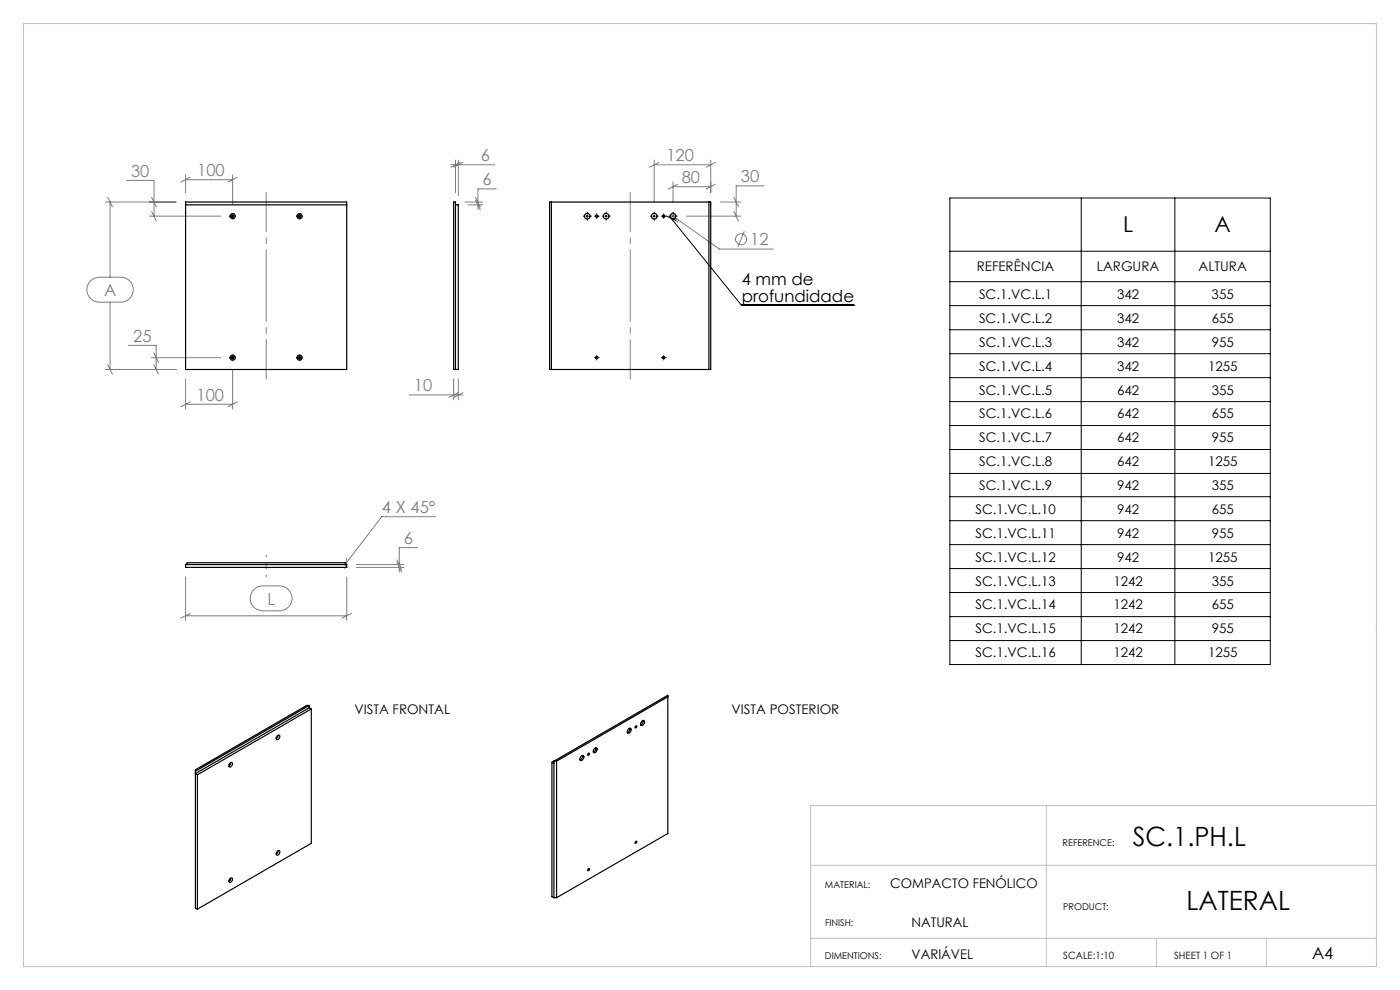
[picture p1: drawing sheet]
<svg xmlns="http://www.w3.org/2000/svg" width="297mm" height="210mm" viewBox="0 0 297 210" stroke-linecap="round" stroke-linejoin="round" font-family="sans-serif">
<g fill="none" stroke="#808080" stroke-width=".21">
<path d="M26.8 38.3h5.9v7.6M39.4 37.1v3.8M39.4 38.1h10M40.4 37.6l-2.1 1M49.4 37.1v6.2M50.3 37.6l-1.9 1M95.6 35h9.4M96.6 34v6.9M97.2 34v7.5M97.6 34.5l-2 1M98.2 34.5l-2 1M138.8 35h12"/>
<path d="M138.8 34v9M139.8 34.5l-2 1M142.8 38.6v4.4M142.8 39.6h8M143.8 39.1l-2 1M150.8 34v6.9M151.8 39.1l-2 1M151.8 34.5l-2 1M162 39.4h-5.8v6.5M19.4 59.4l1.2-.6h5a2.65 2.65 0 0 1 2.7 2.6 2.65 2.65 0 0 1-2.7 2.7h-4.5a2.64 2.64 0 0 1-2.5-1.7 2.64 2.64 0 0 1 .8-3zM22.4 42.9h15M22.9 41.9l.9 2"/>
<path d="M23.4 42.9v15.9M31.7 45.9h15.1M32.2 44.9l1 2M32.2 41.9l1 2M98.6 42.9h3.8M99.2 43.5h3.2M100.9 41.9l1 2M100.9 42.5l1 2M101.4 43.5v1M105.3 40.1h-3.9v2.8M142.3 45.5l10.3 7.3h11.4M142.7 45.2l1.1 2"/>
<path d="M145.6 45.9h11.6M152.8 42.9h4.4M155.7 44.9l1 2M155.7 41.9l1 2M157.9 49.1l-1.4 3.3M22.4 78.4h15M22.9 77.4l.9 2M23.4 64.1v14.3M27.3 73.3h5.8v5.1M32.1 75.9h14.7M32.6 74.9l1 2M32.6 77.4l1 2"/>
<path d="M49.4 78.4v8.4M39.4 80.4v6.4M39.4 85.8h10M40.4 85.3l-2.1 1M50.3 85.3l-1.9 1M86.8 83.8h11.4M96.2 80.4v4.4M97.2 80.4v4.4M97.2 83.3l-2 1M98.2 83.3l-2 1M73.6 118.5l-.5 2.1M75.6 119.8h10.1"/>
<path d="M84.2 118.8l1 1.9M84.2 119.4l1 1.9M88.6 116.2h-3.9v3.6M92.4 109.6h-11.4l-7.7 9.9M39.4 122.4v9.2M39.4 130.6h34.2M40.4 130.1l-2.1 1M54 124.9l1.3-.6h4a2.65 2.65 0 0 1 2.6 2.6 2.65 2.65 0 0 1-2.6 2.7h-3.6a2.64 2.64 0 0 1-2.5-1.8 2.64 2.64 0 0 1 .8-2.9zM73.6 122.4v9.2M74.5 130.1l-1.9 1M75.6 120.4h10.1M84.7 120.4v.9"/>
<circle cx="157.2" cy="50.8" r="1.18"/>
</g>
<g fill="none" stroke="#000" stroke-width=".21">
<path d="M49.1 45.9h.5M49.4 45.6v.5M63.3 45.9h.5M63.6 45.6v.5M124.3 45.9h.5M124.6 45.6v.5M126.3 45.9h.5M126.6 45.6v.5M128.3 45.9h.5M128.6 45.6v.5M138.5 45.9h.5M138.8 45.6v.5"/>
<path d="M140.5 45.9h.5M140.8 45.6v.5M141.4 45.8l2 .9M142.3 46.3l15 18.5h23.9M142.5 45.9h.5M142.8 45.6v.5M201.5 42h68v99h-68zM201.5 53.3h68M201.5 59.8h68M229.4 42v99M249.2 42v99M49.1 75.9h.5"/>
<path d="M49.4 75.6v.5M63.3 75.9h.5M63.6 75.6v.5M126.3 75.9h.5M126.6 75.6v.5M140.5 75.9h.5M140.8 75.6v.5M201.5 64.8h68M201.5 69.9h68M201.5 75h68M201.5 80.1h68M201.5 85.2h68"/>
<path d="M201.5 90.3h68M201.5 95.3h68M201.5 100.4h68M201.5 105.4h68M201.5 110.4h68M201.5 115.5h68M201.5 120.6h68M201.5 125.7h68M201.5 130.8h68M201.5 135.9h68"/>
</g>
<g fill="none" stroke="#000" stroke-width=".21" stroke-dasharray="15.2 1.3 1.3 1.3">
<path d="M48.9 45.8h.1M49.4 45.3h.1M49.4 46.3v.1M49.9 45.8h.1M63.1 45.8h.1M63.6 45.3h.1M63.6 46.3v.1M64.1 45.8h.1M124.1 45.8h-.4M124.6 45.3v-.3M124.6 46.3v.4M125.1 45.8h.3"/>
<path d="M126.1 45.8h.1M126.6 45.3h.1M126.6 46.3v.1M127.1 45.8h.1M128.1 45.8h-.4M128.6 45.3v-.3M128.6 46.3v.4M129.1 45.8h.3M138.3 45.8h-.4M138.8 45.3v-.3M138.8 46.3v.4M139.3 45.8h.3"/>
<path d="M140.3 45.8h.1M140.8 45.3h.1M140.8 46.3v.1M141.3 45.8h.1M142.3 45.8h-.4M142.8 45.3v-.3M142.8 46.3v.4M143.3 45.8h.3M48.9 75.8h.1M49.4 75.3h.1M49.4 76.3v.1M49.9 75.8h.1"/>
<path d="M63.1 75.8h.1M63.6 75.3h.1M63.6 76.3v.1M64.1 75.8h.1M126.1 75.8h.1M126.6 75.3h.1M126.6 76.3v.1M127.1 75.8h.1M140.3 75.8h.1M140.8 75.3h.1M140.8 76.3v.1M141.3 75.8h.1"/>
</g>
<path d="M56.5 80.3v-39.5M133.7 80.3v-39.5" fill="none" stroke="#808080" stroke-width=".21" stroke-dasharray="15.2 1.3 1.3 1.3" stroke-dashoffset="6.9"/>
<path d="M56.5 117.7v4.6" fill="none" stroke="#808080" stroke-width=".21" stroke-dasharray="15.2 1.3 1.3 1.3" stroke-dashoffset="14.8"/>
<path d="M5 5h287v200h-287zM222 170.9v34.1M292 170.9h-120v34.1M172 199h120M172 183.5h120M245.3 199v6M268.6 199v6" fill="none" stroke="#c0c0c0" stroke-width=".21"/>
<g fill="none" stroke="#000" stroke-width=".25">
<path d="M39.4 43.5h34.2M39.4 42.9h34.2v35.5h-34.2zM96.6 43.5h.6v34.9h-1v-35.5h.4v35.5M116.6 42.9h34.2v35.5h-34.2zM117 42.9v35.5M150.4 42.9v35.5M39.4 119.8v.6h34.2v-.6M39.4 119.8l.4-.4h33.4l.4 .4M39.4 119.8h34.2M58.9 156.1a.32 .32 0 0 1 .5-.1 .32 .32 0 0 1-.1 .5 .41 .41 0 0 1-.3 .5 .41 .41 0 0 1-.5-.4 .41 .41 0 0 1 .3-.4zM58.9 156.1a.25 .25 0 0 1 0 .3 .25 .25 0 0 1-.3 .1M65.6 150.1l-24.1 14 .4 .3"/>
<path d="M65.6 150.1l.4 .3M65.6 149.6h-.5l-23.6 13.7v29.3l.4 .3M65.6 149.6l-24.1 14M65.6 149.6v.5M66 150.4l-24.1 14M66 150.4v28.5l-24.1 14M126.1 158.8a.36 .36 0 0 1 .6 0 .36 .36 0 0 1-.1 .5 .4 .4 0 0 1-.6 .4 .4 .4 0 0 1-.1-.7zM126.4 158.6l-.2 .7-.3 .3M133.3 154.6a.37 .37 0 0 1 .6 0 .37 .37 0 0 1-.1 .5 .41 .41 0 0 1-.3 .4 .41 .41 0 0 1-.4-.1zM133.6 154.5a.84 .84 0 0 1-.5 .9M136.2 153a.33 .33 0 0 1 .5-.1 .33 .33 0 0 1 0 .5 .43 .43 0 0 1-.3 .5 .43 .43 0 0 1-.5-.3zM136.4 152.8l.1 .2a.76 .76 0 0 1-.6 .7"/>
<path d="M141.7 147.8l-23.6 13.7M41.9 164.4v28.5M48.7 162l.1-.1a.31 .31 0 0 1 .5-.1 .31 .31 0 0 1-.1 .5 .36 .36 0 0 1-.2 .4 .36 .36 0 0 1-.5-.3zM48.8 161.9a.25 .25 0 0 1 .1 .3 .25 .25 0 0 1-.3 .1M117.1 161.7v28.5l.4 .2M117.1 161.7l.4 .3M117.5 161.5l24.2-14v29.3l-23.6 13.6M117.5 161.5h.6M117.5 161.5v28.9M117.5 161.5l-.4 .2M118.1 161.5v28.9M123.2 160.5a.37 .37 0 0 1 .6-.2 .37 .37 0 0 1 0 .6 .38 .38 0 0 1-.4 .5 .38 .38 0 0 1-.4-.5z"/>
<path d="M123.6 160.3l-.1 .5-.5 .4M134.8 178.5l.2-.1a.23 .23 0 0 1 0 .3 .23 .23 0 0 1-.3 .1zM48.8 186.4a.31 .31 0 0 1 .5-.1 .31 .31 0 0 1-.1 .5 .34 .34 0 0 1-.3 .4 .34 .34 0 0 1-.3-.4zM48.8 186.4l.1 .3-.3 .1M58.9 180.6v.2l-.3 .2M58.9 180.5a.35 .35 0 0 1 .5 .1 .35 .35 0 0 1-.2 .5 .35 .35 0 0 1-.5 .3 .35 .35 0 0 1 0-.6zM117.5 190.4h.6"/>
<circle cx="49.3" cy="45.9" r=".56"/>
<circle cx="49.4" cy="45.8" r=".26"/>
<circle cx="63.6" cy="45.9" r=".26"/>
<circle cx="63.6" cy="45.9" r=".55"/>
<circle cx="124.6" cy="45.8" r=".6"/>
<circle cx="126.6" cy="45.9" r=".26"/>
<circle cx="128.6" cy="45.9" r=".6"/>
<circle cx="138.8" cy="45.9" r=".6"/>
<circle cx="140.8" cy="45.9" r=".26"/>
<circle cx="142.8" cy="45.8" r=".6"/>
<circle cx="49.3" cy="75.9" r=".56"/>
<circle cx="49.4" cy="75.9" r=".26"/>
<circle cx="63.6" cy="75.9" r=".26"/>
<circle cx="63.6" cy="75.9" r=".55"/>
<circle cx="126.6" cy="75.9" r=".26"/>
<circle cx="140.8" cy="75.9" r=".26"/>
<circle cx="134.9" cy="154.2" r=".22"/>
<circle cx="124.9" cy="160" r=".23"/>
<circle cx="124.9" cy="184.5" r=".21"/>
</g>
<g font-size="5.6">
<text x="240.3" y="179.5">SC.1.PH.L</text>
<text x="251.7" y="193">LATERAL</text>
</g>
<g font-size="4.7">
<text x="238.2" y="49.3">L</text>
<text x="257.7" y="49.3">A</text>
</g>
<g font-size="3.5" fill="#808080">
<text x="102" y="34.2">6</text>
<text x="141.4" y="34.2">120</text>
<text x="27.8" y="37.5">30</text>
<text x="41.8" y="37.3">100</text>
<text x="102.4" y="39.3">6</text>
<text x="144.6" y="38.8">80</text>
<text x="157.2" y="38.6">30</text>
<text x="159.2" y="52.1">12</text>
<text x="22.1" y="62.8">A</text>
<text x="28.3" y="72.5">25</text>
<text x="87.8" y="83">10</text>
<text x="41.7" y="85">100</text>
<text x="81" y="108.8">4 X 45°</text>
<text x="85.7" y="115.4">6</text>
<text x="56.7" y="128.2">L</text>
</g>
<g font-size="3.5">
<text x="157.4" y="60.4">4 mm de</text>
<text x="157.4" y="64">profundidade</text>
<text x="278.3" y="203.5">A4</text>
</g>
<g font-size="2.8">
<text x="207.2" y="57.6">REFERÊNCIA</text>
<text x="232.7" y="57.6">LARGURA</text>
<text x="254.3" y="57.6">ALTURA</text>
<text x="207.7" y="63.3">SC.1.VC.L.1</text>
<text x="237" y="63.3">342</text>
<text x="257" y="63.3">355</text>
<text x="207.7" y="68.4">SC.1.VC.L.2</text>
<text x="237" y="68.4">342</text>
<text x="257" y="68.4">655</text>
<text x="207.7" y="73.5">SC.1.VC.L.3</text>
<text x="237" y="73.5">342</text>
<text x="257.1" y="73.5">955</text>
<text x="207.7" y="78.6">SC.1.VC.L.4</text>
<text x="207.7" y="83.7">SC.1.VC.L.5</text>
<text x="237" y="78.6">342</text>
<text x="237" y="83.7">642</text>
<text x="256.3" y="78.6">1255</text>
<text x="257.1" y="83.7">355</text>
<text x="207.7" y="88.8">SC.1.VC.L.6</text>
<text x="237" y="88.8">642</text>
<text x="257.1" y="88.8">655</text>
<text x="207.7" y="93.9">SC.1.VC.L.7</text>
<text x="237" y="93.9">642</text>
<text x="257.1" y="93.9">955</text>
<text x="207.7" y="98.9">SC.1.VC.L.8</text>
<text x="237" y="98.9">642</text>
<text x="256.3" y="98.9">1255</text>
<text x="207.7" y="103.9">SC.1.VC.L.9</text>
<text x="237" y="103.9">942</text>
<text x="257.1" y="103.9">355</text>
<text x="206.9" y="108.9">SC.1.VC.L.10</text>
<text x="237" y="108.9">942</text>
<text x="257.1" y="108.9">655</text>
<text x="206.9" y="114">SC.1.VC.L.11</text>
<text x="206.9" y="119.1">SC.1.VC.L.12</text>
<text x="237" y="114">942</text>
<text x="237" y="119.1">942</text>
<text x="256.3" y="119.1">1255</text>
<text x="257.1" y="114">955</text>
<text x="206.9" y="124.2">SC.1.VC.L.13</text>
<text x="236.2" y="124.2">1242</text>
<text x="257.1" y="124.2">355</text>
<text x="206.9" y="129.3">SC.1.VC.L.14</text>
<text x="236.2" y="129.3">1242</text>
<text x="257.1" y="129.3">655</text>
<text x="206.9" y="134.4">SC.1.VC.L.15</text>
<text x="236.2" y="134.4">1242</text>
<text x="257.1" y="134.4">955</text>
<text x="206.9" y="139.5">SC.1.VC.L.16</text>
<text x="236.2" y="139.5">1242</text>
<text x="256.3" y="139.5">1255</text>
<text x="75.2" y="151.5">VISTA FRONTAL</text>
<text x="155.2" y="151.5">VISTA POSTERIOR</text>
<text x="188.9" y="188.4">COMPACTO FENÓLICO</text>
<text x="193.4" y="196.5">NATURAL</text>
<text x="193.4" y="203.5">VARIÁVEL</text>
</g>
<g font-size="2.1">
<text x="225.6" y="203.4">SCALE:1:10</text>
<text x="249.1" y="203.4">SHEET 1 OF 1</text>
</g>
<g font-size="2">
<text x="225.4" y="179.5">REFERENCE:</text>
<text x="175" y="188.4">MATERIAL:</text>
<text x="175" y="196.5">FINISH:</text>
<text x="225.5" y="193">PRODUCT:</text>
<text x="175" y="203.4">DIMENTIONS:</text>
</g>
</svg>
